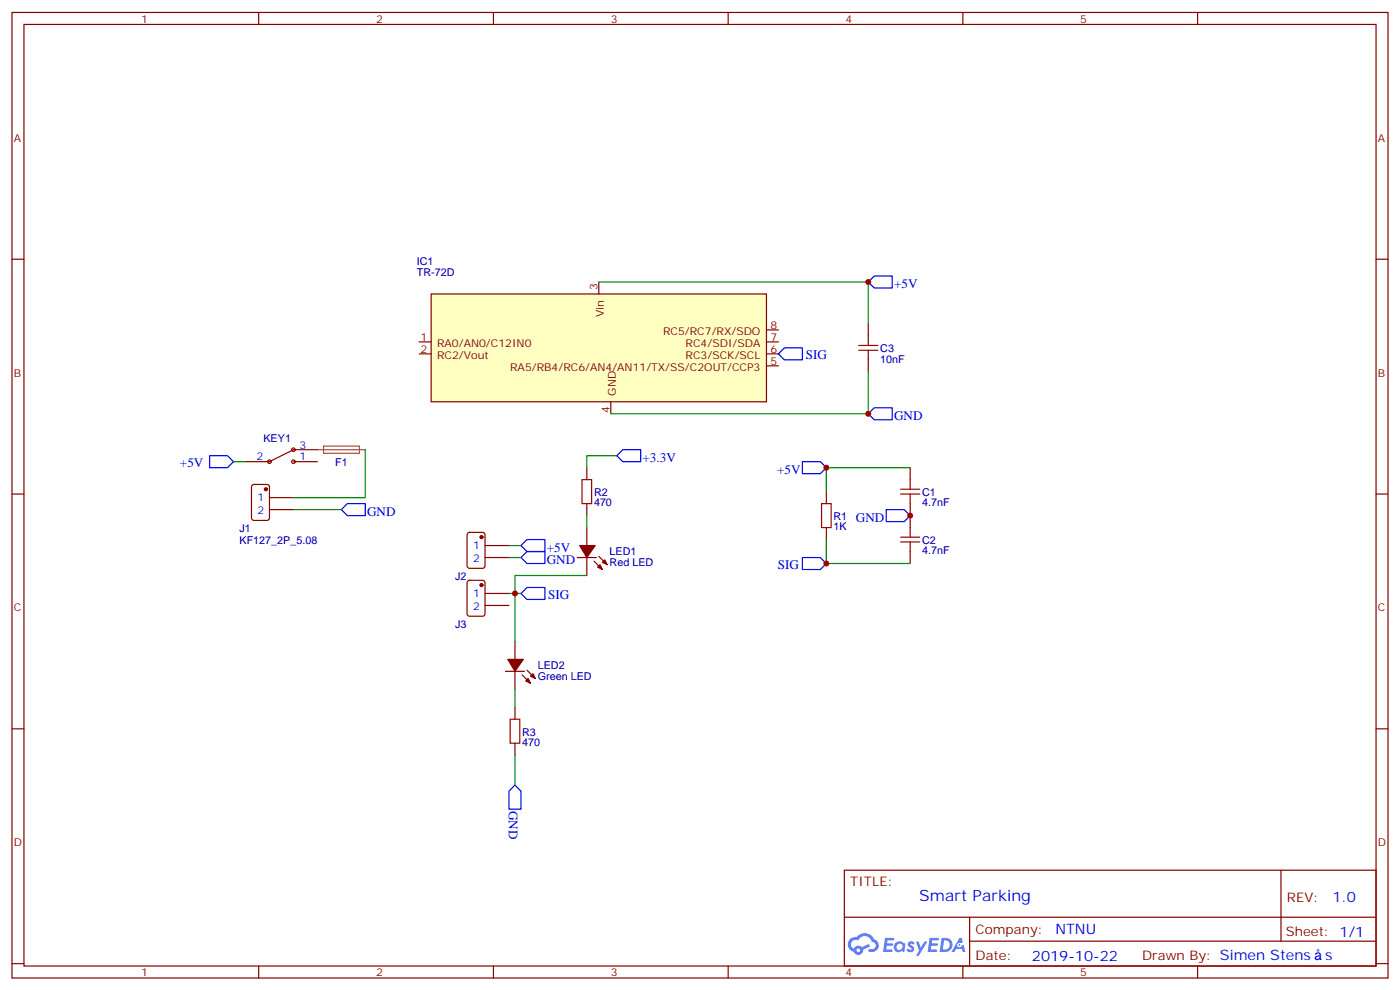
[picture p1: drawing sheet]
<svg xmlns="http://www.w3.org/2000/svg" width="412mm" height="292mm" viewBox="0 0 412 292" stroke-linecap="round" stroke-linejoin="round" font-family="sans-serif">
<g fill="none" stroke="#870000" stroke-width=".35">
<path d="M3.5 3.7h405.4v284.3h-405.4zM7.1 7.2h398.2v277.3h-398.2zM76.2 3.7v3.5M145.3 3.7v3.5M214.5 3.7v3.5M283.6 3.7v3.5M352.8 3.7v3.5M3.5 76.3h3.6M405.3 76.3h3.6M3.5 145.5h3.6M405.3 145.5h3.6M3.5 214.6h3.6"/>
<path d="M405.3 214.6h3.6M248.7 256.3h156.6v28.2h-156.6zM377.3 256.3v20.9M248.7 270.1h156.5M285.6 277.2h119.6M285.6 270.1v14.1M3.5 283.8h3.6M76.2 284.5v3.5M145.3 284.5v3.5M214.5 284.5v3.5M283.6 284.5v3.5M352.8 284.5v3.5"/>
<path d="M405.3 283.8h3.6"/>
</g>
<g fill="#5487ff">
<path d="M267.7 277.4a1.22 1.22 0 0 1 1.7 .3l-.4 .6a.47 .47 0 0 0-.3-.4 .47 .47 0 0 0-.5 .2l.1 .2a1.14 1.14 0 0 1 .8 1.7 1.14 1.14 0 0 1-1.9 0l-.2-.2 .5-.5 .7 .4a.29 .29 0 0 0 .3-.2 .29 .29 0 0 0-.2-.4 1.04 1.04 0 0 1-.6-1.7z"/>
<path d="M260.7 276.2h2.4l.3 .2-.2 .5h-1.8l-.1 .9h1.5l.3 .3-.3 .4h-1.6l-.2 1.1 1.7 .1 .2 .3-.2 .3h-2.6z"/>
<path d="M273.8 276.2h2.4l.3 .2-.1 .5h-1.8l-.2 .9h1.6l.3 .3-.4 .4h-1.6l-.1 1.1 1.7 .1 .2 .3-.2 .3h-2.6z"/>
<path d="M282.6 276.2h.7l.3 1.2-.6 .4a.69 .69 0 0 0-1 .2 .69 .69 0 0 0 .4 1 .69 .69 0 0 0 .9-.6l.5-.3 .6 2.2h-.8l-.2-.9h-1.8l-.5 .9h-.8z"/>
<path d="M269.8 277.3h.8l.6 1.8 1.1-1.8h.9l-2.6 4.2h-.8l.9-1.6z"/>
<path d="M277.4 276.2l-.6 4.1h1.3a2.11 2.11 0 0 0 2.5-2.1 2.11 2.11 0 0 0-2.5-2zM278.1 276.9a1.39 1.39 0 0 1 1.7 1.4 1.39 1.39 0 0 1-1.8 1.3h-.3z"/>
<path d="M263.7 277.8a1.54 1.54 0 0 0-.1 2.2 1.54 1.54 0 0 0 2.2 .1l.6 .2 .3-2.3-.2-.2h-.4a1.49 1.49 0 0 0-2.4 0zM264 278.8a.94 .94 0 0 1 1.8 0 .94 .94 0 0 1-1.8 0z"/>
<path d="M250.4 276.6a2.18 2.18 0 0 0 1.1 3.7 1.44 1.44 0 0 0 1.6 .9 1.44 1.44 0 0 0 1.2-1.5l2-1-.5-.7-1.9 .9a1.47 1.47 0 0 0-2.4 .5 1.39 1.39 0 0 1-.7-2 1.39 1.39 0 0 1 2-.4 2.12 2.12 0 0 1 2.2-1.3 2.12 2.12 0 0 1 1.9 1.7 1.14 1.14 0 0 1 1.1 1.4 1.14 1.14 0 0 1-1.7 .7 .43 .43 0 0 0-.5 .4 .43 .43 0 0 0 .4 .4 1.98 1.98 0 0 0 2.5-1.2 1.98 1.98 0 0 0-1.2-2.5 3.1 3.1 0 0 0-5.3-.7l-.9 .1zM252.3 279.9a.55 .55 0 0 1 1.1 0 .55 .55 0 0 1-1.1 0z"/>
<circle cx="282.6" cy="278.3" r=".26"/>
</g>
<path d="M127 86.6h98.8v31.7h-98.8z" fill="#ffffc2" stroke="#850000" stroke-width=".35"/>
<path d="M176.4 83v3.6M225.8 97.2h3.5M123.5 100.7h3.5M123.5 104.2h3.5M179.9 118.3v3.5M225.8 100.7h3.5M225.8 104.2h3.5M225.8 107.7h3.5" fill="none" stroke="#850000" stroke-width=".35"/>
<g fill="none" stroke="#a10000" stroke-width=".35">
<path d="M255.8 98.9v2.8M252.9 103.2h5.7M252.9 101.7h5.7M255.8 103.2v2.8M171.4 141.3h2.9v7h-2.9zM242 148.3h2.8v7.1h-2.8zM265.3 145.5h5.6M265.3 144.1h5.6M265.3 159.6h5.6M265.3 158.2h5.6M268.1 141.3v2.8M268.1 145.5v2.8"/>
<path d="M268.1 155.4v2.8M268.1 159.6v2.8M150.3 211.8h2.8v7.1h-2.8z"/>
</g>
<g fill="none" stroke="#870000" stroke-width=".35">
<path d="M255.8 95.4v3.5M255.8 106v3.5M72.3 136h7.1M86.4 136h7.1M86.4 132.4h7.1M172.9 137.7v3.6M268.1 137.7v3.6M74.3 142.9l.5-.2h3.9l.6 .4 .1 9.4-.5 .7h-4.1l-.7-.4v-9.4zM79.4 146.5h7M79.4 150.1h7M137.8 157l.5-.2h3.9l.6 .4 .1 9.5-.5 .6-4.1 .1-.7-.5v-9.4zM172.9 148.3v3.5"/>
<path d="M172.9 155.4v5.3M243.4 144.8v3.5M243.4 155.4v3.5M268.1 148.3v7.1M137.8 171.1l.5-.2h3.9l.6 .4 .1 9.5-.5 .6-4.1 .1-.7-.5v-9.4zM142.9 160.7h7M142.9 164.2h7M142.9 174.8h7M142.9 178.3h7M170 164.2h5.7M172.9 164.2v5.3M175 165.2l2.4 2.5"/>
<path d="M176.4 163.8l2.5 2.5M268.1 162.4v3.5M148.9 197.7h5.6M151.7 188.9v5.3M151.7 197.7v5.3M153.8 198.8l2.5 2.4M155.2 197.3l2.5 2.5M151.7 208.3v3.5M151.7 218.9v3.5"/>
</g>
<path d="M93.5 132.4h3.5M95.3 131.4h10.6v2.1h-10.6zM97.1 132.4h10.5" fill="none" stroke="#a64a4a" stroke-width=".35"/>
<g fill="none" stroke="#900" stroke-width=".35">
<path d="M86.4 132.4l-7 3.6"/>
<circle cx="79.4" cy="136" r=".53"/>
<circle cx="86.4" cy="136" r=".53"/>
<circle cx="86.4" cy="132.4" r=".53"/>
</g>
<g fill="#870000" stroke="#870000" stroke-width=".35">
<path d="M176 167l.7-.7 .7 1.4z"/>
<path d="M177.4 165.6l.8-.7 .7 1.4z"/>
<path d="M170.7 160.7h4.6l-2.4 3.5z"/>
<path d="M155.6 199.8l.7 1.4-1.4-.7z"/>
<path d="M157 198.4l.7 1.4-1.4-.7z"/>
<path d="M149.6 194.2h4.6l-2.5 3.5z"/>
<circle cx="78.3" cy="144.1" r=".44"/>
<circle cx="141.8" cy="158.2" r=".44"/>
<circle cx="141.8" cy="172.3" r=".44"/>
</g>
<g fill="none" stroke="#00f" stroke-width=".35">
<path d="M255.8 83l1.7-1.7h5.3v3.5h-5.3zM231.1 102.4h5.3v3.6h-5.3l-1.8-1.8zM61.7 134.2h5.3l1.8 1.8-1.8 1.7h-5.3zM183.4 132.4h5.3v3.6h-5.3l-1.7-1.8zM236.4 136h5.3l1.7 1.7-1.7 1.8h-5.3zM255.8 121.8l1.7-1.7h5.3v3.5h-5.3zM102.3 148.3h5.3v3.5h-5.3l-1.8-1.7zM155.2 158.9h5.3v3.5h-5.3l-1.7-1.7zM261.1 150.1h5.2l1.8 1.7-1.8 1.8h-5.2zM153.5 174.8l1.7-1.8h5.3v3.5h-5.3zM155.2 162.4h5.3v3.5h-5.3l-1.7-1.7zM236.4 164.2h5.3l1.7 1.7-1.7 1.8h-5.3z"/>
<path d="M149.9 233l1.8-1.8 1.8 1.8v5.3h-3.6z"/>
</g>
<g fill="none" stroke="#008700" stroke-width=".35">
<path d="M176.4 83h79.4v12.4M255.8 109.5v12.3h-75.9M68.8 136h3.5M107.6 132.4v14.1h-21.2M181.7 134.2h-8.8v3.5M268.1 137.7h-24.7v7.1M86.4 150.1h14.1M172.9 151.8v3.6M243.4 158.9v7h24.7M149.9 174.8h3.6M149.9 164.2h3.6M149.9 160.7h3.6"/>
<path d="M172.9 169.5h-21.2v19.4M151.7 203v5.3M151.7 222.4v8.8"/>
</g>
<g fill="#c00">
<circle cx="243.4" cy="165.9" r=".88"/>
<circle cx="255.8" cy="121.8" r=".88"/>
<circle cx="255.8" cy="83" r=".88"/>
<circle cx="268.1" cy="151.8" r=".88"/>
<circle cx="243.4" cy="137.7" r=".88"/>
<circle cx="151.7" cy="174.8" r=".88"/>
</g>
<text font-size="4.6" fill="#00f" x="270.8" y="265.3">Smart Parking</text>
<g font-size="4.2" fill="#00f">
<text x="392.5" y="265.5">1.0</text>
<text x="310.9" y="275.1">NTNU</text>
<text x="304" y="282.9">2019-10-22</text>
<text x="390.4" y="282.8">s</text>
</g>
<g font-size="3.9" fill="#00f">
<text x="263.3" y="84.8">+5V</text>
<text x="237.4" y="105.8">SIG</text>
<text x="263.3" y="123.6">GND</text>
<text x="53" y="137.6">+5V</text>
<text x="189.3" y="136">+3.3V</text>
<text x="228.9" y="139.5">+5V</text>
<text x="108.1" y="151.8">GND</text>
<text x="252.1" y="153.6">GND</text>
<text x="161" y="165.9">GND</text>
<text x="161" y="162.4">+5V</text>
<text x="229.2" y="167.6">SIG</text>
<text x="161.5" y="176.4">SIG</text>
<text x="149.9" y="238.8" transform="rotate(90 149.9 238.8)">GND</text>
</g>
<g font-size="3.9" fill="#800">
<text x="250.5" y="260.8">TITLE:</text>
<text x="379.1" y="265.5">REV:</text>
<text x="287.4" y="275">Company:</text>
<text x="378.7" y="275.7">Sheet: 1/1</text>
<text x="287.4" y="282.7">Date:</text>
<text x="336.4" y="282.8">Drawn By: Simen Stens</text>
</g>
<g font-size="3.2" fill="#800">
<text x="41.6" y="6.7">1</text>
<text x="110.8" y="6.7">2</text>
<text x="179.9" y="6.7">3</text>
<text x="249.1" y="6.7">4</text>
<text x="318.2" y="6.7">5</text>
<text x="4.1" y="41.8">A</text>
<text x="405.9" y="41.8">A</text>
<text x="4.1" y="110.9">B</text>
<text x="405.9" y="110.9">B</text>
<text x="4.1" y="180.1">C</text>
<text x="405.9" y="180.1">C</text>
<text x="4.1" y="249.2">D</text>
<text x="405.9" y="249.2">D</text>
<text x="41.6" y="287.5">1</text>
<text x="110.8" y="287.5">2</text>
<text x="179.9" y="287.5">3</text>
<text x="249.1" y="287.5">4</text>
<text x="318.2" y="287.5">5</text>
</g>
<g font-size="3.2" fill="#000080">
<text x="122.8" y="81.3">TR-72D</text>
<text x="122.8" y="78.1">IC1</text>
<text x="259.3" y="106.8">10nF</text>
<text x="259.3" y="103.7">C3</text>
<text x="77.6" y="130.2">KEY1</text>
<text x="98.8" y="137.3">F1</text>
<text x="175" y="149.1">470</text>
<text x="175" y="146.1">R2</text>
<text x="271.6" y="149.1">4.7nF</text>
<text x="271.6" y="146.1">C1</text>
<text x="245.5" y="153.1">R1</text>
<text x="70.6" y="160.2">KF127_2P_5.08</text>
<text x="70.6" y="156.6">J1</text>
<text x="245.5" y="156.1">1K</text>
<text x="271.6" y="160.2">C2</text>
<text x="179.6" y="166.8">Red LED</text>
<text x="179.6" y="163.6">LED1</text>
<text x="271.6" y="163.2">4.7nF</text>
<text x="134.1" y="170.7">J2</text>
<text x="134.1" y="184.8">J3</text>
<text x="158.4" y="197.1">LED2</text>
<text x="158.4" y="200.3">Green LED</text>
<text x="153.8" y="219.6">470</text>
<text x="153.8" y="216.6">R3</text>
</g>
<g font-size="3.2" fill="#840000">
<text x="176" y="85.4" transform="rotate(-90 176 85.4)">3</text>
<text x="177.9" y="93.4" transform="rotate(-90 177.9 93.4)">Vin</text>
<text x="123.8" y="100.3">1</text>
<text x="195.3" y="98.7">RC5/RC7/RX/SDO</text>
<text x="226.9" y="100.3">7</text>
<text x="226.9" y="96.8">8</text>
<text x="123.8" y="103.9">2</text>
<text x="128.8" y="102.2">RA0/AN0/C12IN0</text>
<text x="128.8" y="105.7">RC2/Vout</text>
<text x="202" y="105.7">RC3/SCK/SCL</text>
<text x="202" y="102.2">RC4/SDI/SDA</text>
<text x="226.9" y="107.4">5</text>
<text x="226.9" y="103.9">6</text>
<text x="150.3" y="109.2">RA5/RB4/RC6/AN4/AN11/TX/SS/C2OUT/CCP3</text>
<text x="181.4" y="116.6" transform="rotate(-90 181.4 116.6)">GND</text>
<text x="179.6" y="121.5" transform="rotate(-90 179.6 121.5)">4</text>
</g>
<g font-size="3.2" fill="#00f">
<text x="75.6" y="135.6">2</text>
<text x="88.2" y="135.6">1</text>
<text x="88.2" y="132.1">3</text>
<text x="75.8" y="147.6">1</text>
<text x="75.8" y="151.5">2</text>
<text x="139.3" y="161.7">1</text>
<text x="139.3" y="165.6">2</text>
<text x="139.3" y="175.8">1</text>
<text x="139.3" y="179.7">2</text>
</g>
</svg>
